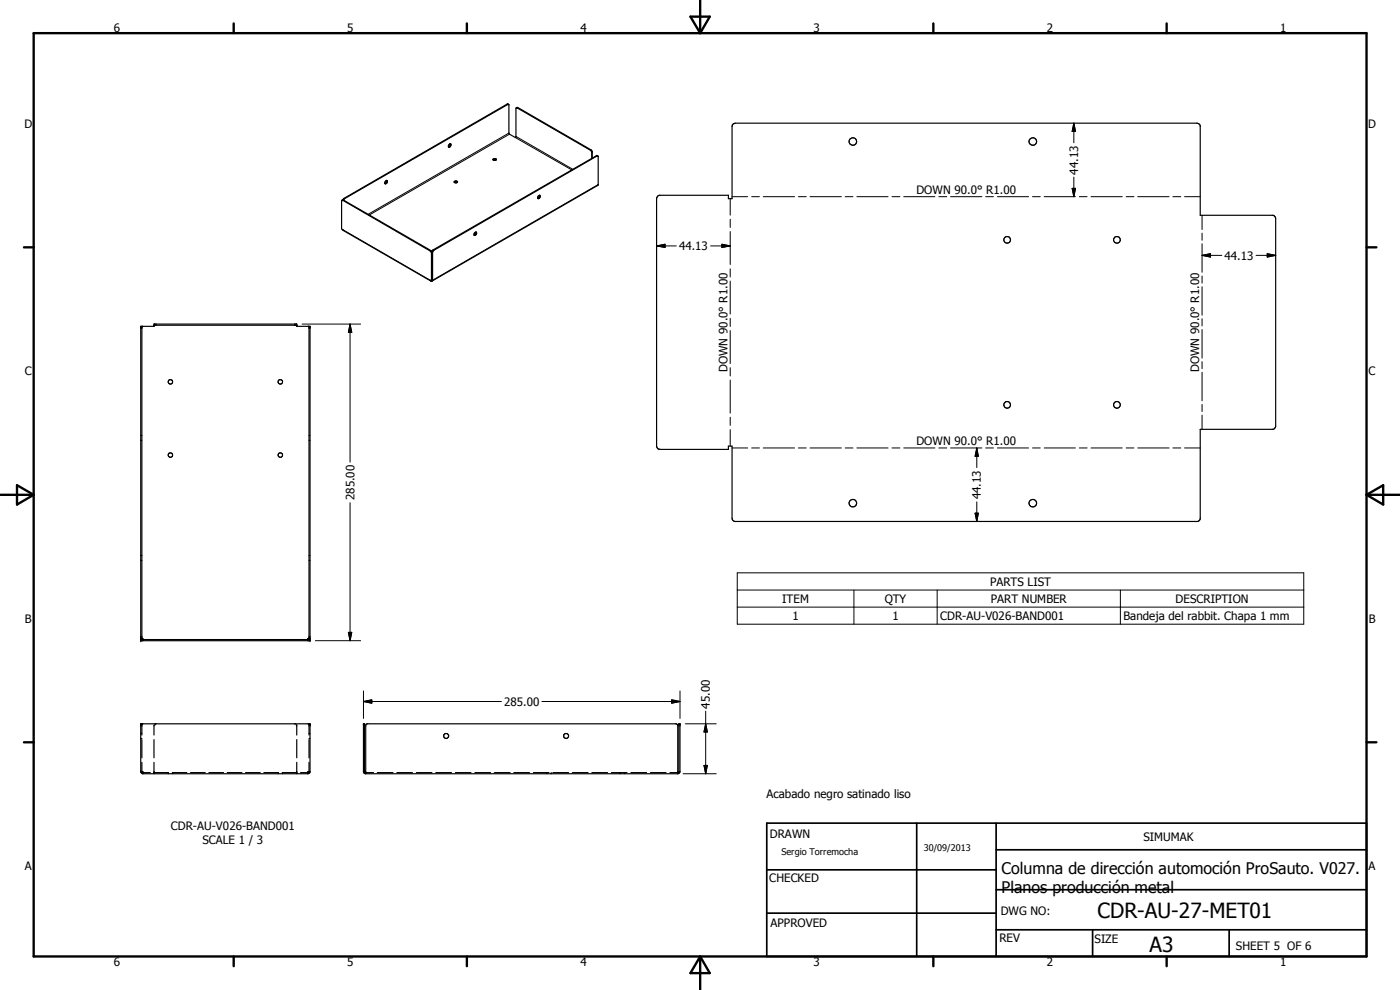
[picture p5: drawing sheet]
<svg xmlns="http://www.w3.org/2000/svg" width="420mm" height="297mm" viewBox="0 0 420 297" stroke-linecap="round" stroke-linejoin="round" font-family="sans-serif">
<g fill="none" stroke="#000" stroke-width=".35">
<path d="M152.6 31.3l-.4-.1-49 28.3-.3 .5M155.1 32.3l22.2 12.9 .3 .5v1.8M155.1 32.3h-.1M115.7 54.3l.3-.2a.51 .51 0 0 1 .2 .7 .51 .51 0 0 1-.7 .2zM116 54.1v.6l-.5 .4M134.8 43.3l.1-.1a.47 .47 0 0 1 .5 .4 .47 .47 0 0 1-.5 .5l-.3-.1zM135.2 43.1l-.1 .6-.5 .4M136.3 54.7l.3-.2 .6 .2M136.4 54.4l.3-.1 .6 .2a.53 .53 0 0 1-.5 .4 .53 .53 0 0 1-.5-.3zM148 48l.2-.2 .7 .2M148 47.8a.49 .49 0 0 1 .5-.2 .49 .49 0 0 1 .4 .4l-.6 .1zM161.5 58.9l.4-.3a.51 .51 0 0 1 .1 .7 .51 .51 0 0 1-.6 .2z"/>
<path d="M161.9 58.6l-.1 .6-.4 .3M177.7 47.4v-1.8l-.3-.6-22-12.7-.6 .3v8.5l-.1 .2-1.8-1-.2-.3v-8.6l-.2-.1-49.1 28.3-.3 .5M179.4 46.8l-.3-.1-49.1 28.3-.3 .6v8.6h-.2M179.5 55.5v-8.5l-.2-.2-49.2 28.4-.3 .5-.1 8.5M179.5 55.5h.1M179.5 55.5l-49.8 28.8M197.4 58.8l.5-.2h20.7v1h1.1v-21.6l.2-.7 .8-.3h138.7l.8 .7v26.9h21.8l.8 .8v62.7l-.8 .7h-21.8v26.9l-.8 .8h-138.9l-.6-.4-.2-.7v-21.5h-1.1v.9h-20.5l-.7-.2-.3-.5v-74.5zM102.6 60.1l.5-.1 26.2 15.2 .4 .6M142.4 69.9l.5-.3a.62 .62 0 0 1 0 .7 .62 .62 0 0 1-.6 .3zM142.8 69.6v.6l-.5 .3M42.6 97.9v93.7M46.2 97.6h42.9"/>
<path d="M92.7 97.9v93.7M129.1 84.1l.4 .1-.2 .1zM129.5 84.2v-8.3l-.3-.5-26.3-15.3h-.3l-.1 8.6 .5 .4 26.2 15.2M129.5 84.2h.2M42.2 132.1h.1M42.2 130.6h.1M42.4 132.1h.2M42.4 130.6h.2M92.7 132.1h.1M92.7 130.6h.1M93 132.1h.1M93 130.6h.1"/>
<path d="M42.2 168.1h.1M42.2 166.7h.1M42.4 168.1h.2M42.4 166.7h.2M92.7 168.1h.1M92.7 166.7h.1M93 168.1h.1M93 166.7h.1M42.2 191.9h50.8v.3h-50.8zM42.9 192v-.4h-.7v-93.7h4v-.7h42.9v.7h3.9v93.7h-.6v.4M42.9 192.2h.1M92.4 192.2h.1"/>
<path d="M42.6 217.2h-.4v14.4l.7 .6M42.6 217.2h50.1M42.6 217.2v.2M42.6 217.6v3M42.6 217.2l-.4 .4M46.3 217.5l-.1 3.1M46.7 217.2h-.1M88.5 217.2h.2M89 217.5l.1 3.1M92.7 217.2h.3v14.4l-.6 .6M92.7 217.2l.3 .4M92.7 217.2v.2"/>
<path d="M92.7 217.6v3M42.2 231.5h.7v.7M42.2 221.6h.1M42.2 220.1h.1M42.4 221.6h.2M42.4 220.1h.2M42.6 221.9v5.5M42.6 228.7v2.9l.3 .2h2.2M42.9 232.2h49.5M46.2 231.8h4.4M46.2 221.9v5.5M46.2 228.7v2.9"/>
<path d="M46.2 231.7v.2M46.2 232v.2M50.5 231.8v.1M50.5 232v.2M51.7 231.8h4.4M51.8 231.8v.1M51.8 232v.2M57.2 231.8h4.4M62.7 231.8h4.4M68.2 231.8h4.4M73.7 231.8h4.4M79.2 231.8h4.4"/>
<path d="M83.5 231.8v.1M83.5 232v.2M84.7 231.8h4.4M84.8 231.8v.1M84.8 232v.2M89.1 221.9v5.5M89.1 228.7v2.9M89.1 231.7v.2M89.1 232v.2M92.7 221.9v5.5M92.7 228.7v2.9l-.3 .2h-2.2M92.7 221.6h.1"/>
<path d="M92.7 220.1h.1M93 221.6h.1M93 220.1h.1M93 231.5h-.6v.7M109.1 231.5h.3M109.8 232.2v-14.6l.4-.4h92.7l.3 .1 .2 .5v14.4M109.8 232.2h93.6M112.1 231.8h-2.3l-.4-.2v-14.4h-.3v14.4l.7 .6M113.2 231.8h4.7M119.1 231.8h4.7M125 231.8h4.6M130.8 231.8h4.7"/>
<path d="M136.7 231.8h4.6M142.5 231.8h4.7M148.4 231.8h4.7M154.2 231.8h4.7M160.1 231.8h4.6M164.1 231.8v.1M164.1 232v.2M165.4 231.8v.1M165.4 232v.2M165.9 231.8h4.7M171.8 231.8h4.7M177.6 231.8h4.7"/>
<path d="M183.5 231.8h4.7M186.1 231.8v.1M186.1 232v.2M187.4 231.8v.1M187.4 232v.2M189.3 231.8h4.7M195.2 231.8h4.7M201.1 231.8h2.3l.3-.3v-14.3h.4v14.3l-.1 .3-.6 .4"/>
<circle cx="256" cy="42.4" r="1.13"/>
<circle cx="310" cy="42.4" r="1.12"/>
<circle cx="302.3" cy="72" r=".98"/>
<circle cx="335.2" cy="71.9" r="1"/>
<circle cx="51.1" cy="114.6" r=".66"/>
<circle cx="84.1" cy="114.6" r=".66"/>
<circle cx="51.1" cy="136.5" r=".66"/>
<circle cx="84.1" cy="136.5" r=".66"/>
<circle cx="302.3" cy="121.5" r="1.01"/>
<circle cx="335.2" cy="121.5" r="1"/>
<circle cx="256" cy="151" r="1.13"/>
<circle cx="310" cy="151" r="1.14"/>
<circle cx="133.9" cy="220.8" r=".74"/>
<circle cx="169.9" cy="220.8" r=".75"/>
</g>
<g fill="#000">
<circle cx="42.2" cy="97.9" r=".18"/>
<circle cx="42.6" cy="97.9" r=".18"/>
<circle cx="46.2" cy="97.6" r=".18"/>
<circle cx="89.1" cy="97.6" r=".18"/>
<circle cx="89.1" cy="97.2" r=".18"/>
<circle cx="92.7" cy="97.9" r=".18"/>
<circle cx="93" cy="97.9" r=".18"/>
<circle cx="42.2" cy="192.2" r=".18"/>
<circle cx="42.2" cy="191.6" r=".18"/>
<circle cx="42.2" cy="191.9" r=".18"/>
<circle cx="42.6" cy="191.6" r=".18"/>
<circle cx="42.9" cy="191.9" r=".18"/>
<circle cx="92.4" cy="191.9" r=".18"/>
<circle cx="92.7" cy="191.6" r=".18"/>
<circle cx="93" cy="191.6" r=".18"/>
<circle cx="93" cy="192.2" r=".18"/>
<circle cx="93" cy="191.9" r=".18"/>
<circle cx="42.2" cy="217.2" r=".18"/>
<circle cx="42.6" cy="217.2" r=".18"/>
<circle cx="46.6" cy="217.2" r=".18"/>
<circle cx="89" cy="217.5" r=".18"/>
<circle cx="92.7" cy="217.2" r=".18"/>
<circle cx="93" cy="217.2" r=".18"/>
<circle cx="109.1" cy="217.2" r=".18"/>
<circle cx="109.4" cy="217.2" r=".18"/>
<circle cx="203.7" cy="217.2" r=".18"/>
<circle cx="204.1" cy="217.2" r=".18"/>
<circle cx="46.2" cy="231.7" r=".18"/>
<circle cx="89.1" cy="231.7" r=".18"/>
</g>
<g fill="none" stroke="#000" stroke-width=".3">
<path d="M152.2 31.2l.1 .2M152.7 39.9l-42.2 24.4M155.4 32.3l-.2 .1M322.3 37l.5 2.5h-1zM322.3 37v5.8M103.2 59.5l.2 .1M152.9 40.3l-42.1 24.2M154.7 41.3l16.9 9.7M154.8 40.9l17.1 9.9M177.4 45l-.2 .1M177.7 45.6l-.1 .1M179 46.7l.1 .1"/>
<path d="M179.5 55.4l-49.7 28.7-.1-.2M219.1 59.6v5M219.7 59h4.7M225.6 59h2.3M229.1 59h9.4M239.6 59h2.4M243.1 59h9.4M253.6 59h2.4M257.2 59h9.3M267.7 59h2.4M271.2 59h9.4M281.8 59h2.3"/>
<path d="M285.3 59h9.4M295.8 59h2.3M299.3 59h9.4M309.9 59h2.3M313.4 59h9.3M321.8 56.5h1l-.5 2.5zM322.3 53.1v5.9M323.9 59h2.4M327.4 59h9.4M338 59h2.3M341.4 59h9.4M352 59h2.4"/>
<path d="M355.5 59h4.7M102.9 68.9l26.2 15.2M103.1 60l-.2 .1M129.3 75.2l-.2 .1M129.7 75.8l-.2 .1M129.7 75.6l.1 .1M130 75l.2 .1M197.1 73.8l2.5-.5v1zM197.1 73.8h5.9M213.3 73.8h5.8M216.7 73.3l2.4 .5-2.4 .5zM219.1 65.8v2.4"/>
<path d="M219.1 69.5v9.9M360.8 76.6l2.5-.5v1zM360.8 64.6v4.3M360.8 69.9v2.2M360.8 73.2v8.5M360.8 76.6h5.9M377 76.6h5.9M380.3 76.1l2.6 .5-2.6 .5zM90.7 97.2h17.5M105.1 97.2l.5 2.5h-1zM105.1 97.2v41.4M219.1 80.6v2.5"/>
<path d="M219.1 84.3v9.9M219.1 95.5v2.5M219.1 99.2v9.9M360.8 82.8v2.2M360.8 86v8.6M360.8 95.6v2.2M360.8 98.8v8.6M219.1 110.3v2.5M219.1 114v10M360.8 108.5v2.1M360.8 111.7v8.6M219.1 125.2v2.4"/>
<path d="M219.1 128.9v5M219.7 134.4h4.7M225.6 134.4h2.3M229.1 134.4h9.4M239.6 134.4h2.4M243.1 134.4h9.4M253.6 134.4h2.4M257.2 134.4h9.3M267.7 134.4h2.4M271.2 134.4h9.4M281.8 134.4h2.3M285.3 134.4h9.4"/>
<path d="M293.1 134.4l.5 2.5h-1zM293.1 134.4v5.9M295.8 134.4h2.3M299.3 134.4h9.4M309.9 134.4h2.3M313.4 134.4h9.3M323.9 134.4h2.4M327.4 134.4h9.4M338 134.4h2.3M341.4 134.4h9.4M352 134.4h2.4M355.5 134.4h4.7"/>
<path d="M360.8 121.3v2.2M360.8 124.5v4.3M105.1 150.8v41.4M292.6 154h1l-.5 2.5zM293.1 150.6v5.9M221.3 171.9h170v15.4h-170zM221.3 177h170M256.3 177v10.3M281.3 177v10.3M336.2 177v10.3M94.6 192.2h13.6M104.6 189.7h1l-.5 2.5z"/>
<path d="M221.3 182.2h170M109.1 210.5l2.5-.5v1zM109.1 210.5h41.4M109.1 207.3v8.3M162.6 210.5h41.5M201.6 210l2.5 .5-2.5 .5zM204.1 207.3v8.3M205.7 217.2h9.3M211.8 217.2l.5 2.4h-1zM211.8 213.4v18.8M205 232.2h10M211.3 229.7h1l-.5 2.5z"/>
</g>
<g fill="none" stroke="#000" stroke-width=".71">
<path d="M10.1 9.9h400v277.1h-400zM70.1 7v2.9M140.1 7v2.9M207.2 5h5.8l-2.9 4.9zM210.1 0v9.9M280.1 7v2.9M350.1 7v2.9M7.2 74.2h2.9M410.1 74.2h3M.1 148.5h10M5.1 145.6l5 2.9-5 2.9zM410.1 148.5h10"/>
<path d="M410.1 148.5l5-2.9v5.8zM7.2 222.7h2.9M410.1 222.7h3M70.1 287v2.9M140.1 287v2.9M210.1 287v10M210.1 287l2.9 5h-5.8zM280.1 287v2.9M350.1 287v2.9"/>
</g>
<path d="M230.1 247h180v40h-180zM275.1 247v40M298.9 255h111.2M298.9 247v40M230.1 274h68.8M230.1 261h68.8M298.9 279h111.2M298.9 267h111.2M327.9 279v8M368.9 279v8" fill="none" stroke="#000" stroke-width=".51"/>
<g fill="#000">
<path d="M322.3 37l.5 2.5h-1zM321.8 56.5h1l-.5 2.5zM197.1 73.8l2.5-.5v1zM216.7 73.3l2.4 .5-2.4 .5zM360.8 76.6l2.5-.5v1zM380.3 76.1l2.6 .5-2.6 .5zM105.1 97.2l.5 2.5h-1zM293.1 134.4l.5 2.5h-1zM292.6 154h1l-.5 2.5zM104.6 189.7h1l-.5 2.5zM109.1 210.5l2.5-.5v1zM201.6 210l2.5 .5-2.5 .5z"/>
<path d="M211.8 217.2l.5 2.4h-1zM211.3 229.7h1l-.5 2.5z"/>
</g>
<g font-size="6.3">
<text x="329.4" y="275.4">CDR-AU-27-MET01</text>
<text x="345" y="285.6">A3</text>
</g>
<g font-size="4.8">
<text x="300.6" y="262.1">Columna de dirección automoción ProSauto. V027.</text>
<text x="300.6" y="267.8">Planos producción metal</text>
</g>
<g font-size="3.5">
<text x="34.2" y="9.6">6</text>
<text x="104.2" y="9.6">5</text>
<text x="174.2" y="9.6">4</text>
<text x="244.2" y="9.6">3</text>
<text x="314.2" y="9.6">2</text>
<text x="384.2" y="9.6">1</text>
<text x="7.3" y="38.4">D</text>
<text x="410.6" y="38.4">D</text>
<text x="323.5" y="52.4" transform="rotate(-90 323.5 52.4)">44.13</text>
<text x="275" y="58.2">DOWN 90.0° R1.00</text>
<text x="203.8" y="75.1">44.13</text>
<text x="367.5" y="77.9">44.13</text>
<text x="7.4" y="112.6">C</text>
<text x="218.3" y="111.7" transform="rotate(-90 218.3 111.7)">DOWN 90.0° R1.00</text>
<text x="359.9" y="111.7" transform="rotate(-90 359.9 111.7)">DOWN 90.0° R1.00</text>
<text x="410.7" y="112.6">C</text>
<text x="275" y="133.6">DOWN 90.0° R1.00</text>
<text x="294.4" y="149.8" transform="rotate(-90 294.4 149.8)">44.13</text>
<text x="106.4" y="150" transform="rotate(-90 106.4 150)">285.00</text>
<text x="297.1" y="175.8">PARTS LIST</text>
<text x="234.8" y="180.9">ITEM</text>
<text x="265.5" y="180.9">QTY</text>
<text x="297.4" y="180.9">PART NUMBER</text>
<text x="352.8" y="180.9">DESCRIPTION</text>
<text x="7.4" y="186.9">B</text>
<text x="237.8" y="186">1</text>
<text x="267.8" y="186">1</text>
<text x="282.2" y="186.1">CDR-AU-V026-BAND001</text>
<text x="337.2" y="186.1">Bandeja del rabbit. Chapa 1 mm</text>
<text x="410.8" y="186.9">B</text>
<text x="151.3" y="211.8">285.00</text>
<text x="213.1" y="212.6" transform="rotate(-90 213.1 212.6)">45.00</text>
<text x="230.1" y="239.4">Acabado negro satinado liso</text>
<text x="51.3" y="248.9">CDR-AU-V026-BAND001</text>
<text x="231" y="251.5">DRAWN</text>
<text x="60.7" y="253.1">SCALE 1 / 3</text>
<text x="343.1" y="252.3">SIMUMAK</text>
<text x="7.4" y="261.1">A</text>
<text x="410.7" y="261.1">A</text>
<text x="230.9" y="264.6">CHECKED</text>
<text x="300.3" y="274.5">DWG NO:</text>
<text x="231.3" y="278.3">APPROVED</text>
<text x="299.9" y="282.6">REV</text>
<text x="328.5" y="283.1">SIZE</text>
<text x="370.9" y="285.1">SHEET 5 OF 6</text>
<text x="34.2" y="289.9">6</text>
<text x="104.2" y="289.9">5</text>
<text x="174.2" y="289.9">4</text>
<text x="244.2" y="289.9">3</text>
<text x="314.2" y="289.9">2</text>
<text x="384.2" y="289.9">1</text>
</g>
<g font-size="2.7">
<text x="234.5" y="256.6">Sergio Torremocha</text>
<text x="277.2" y="255.3">30/09/2013</text>
</g>
</svg>
